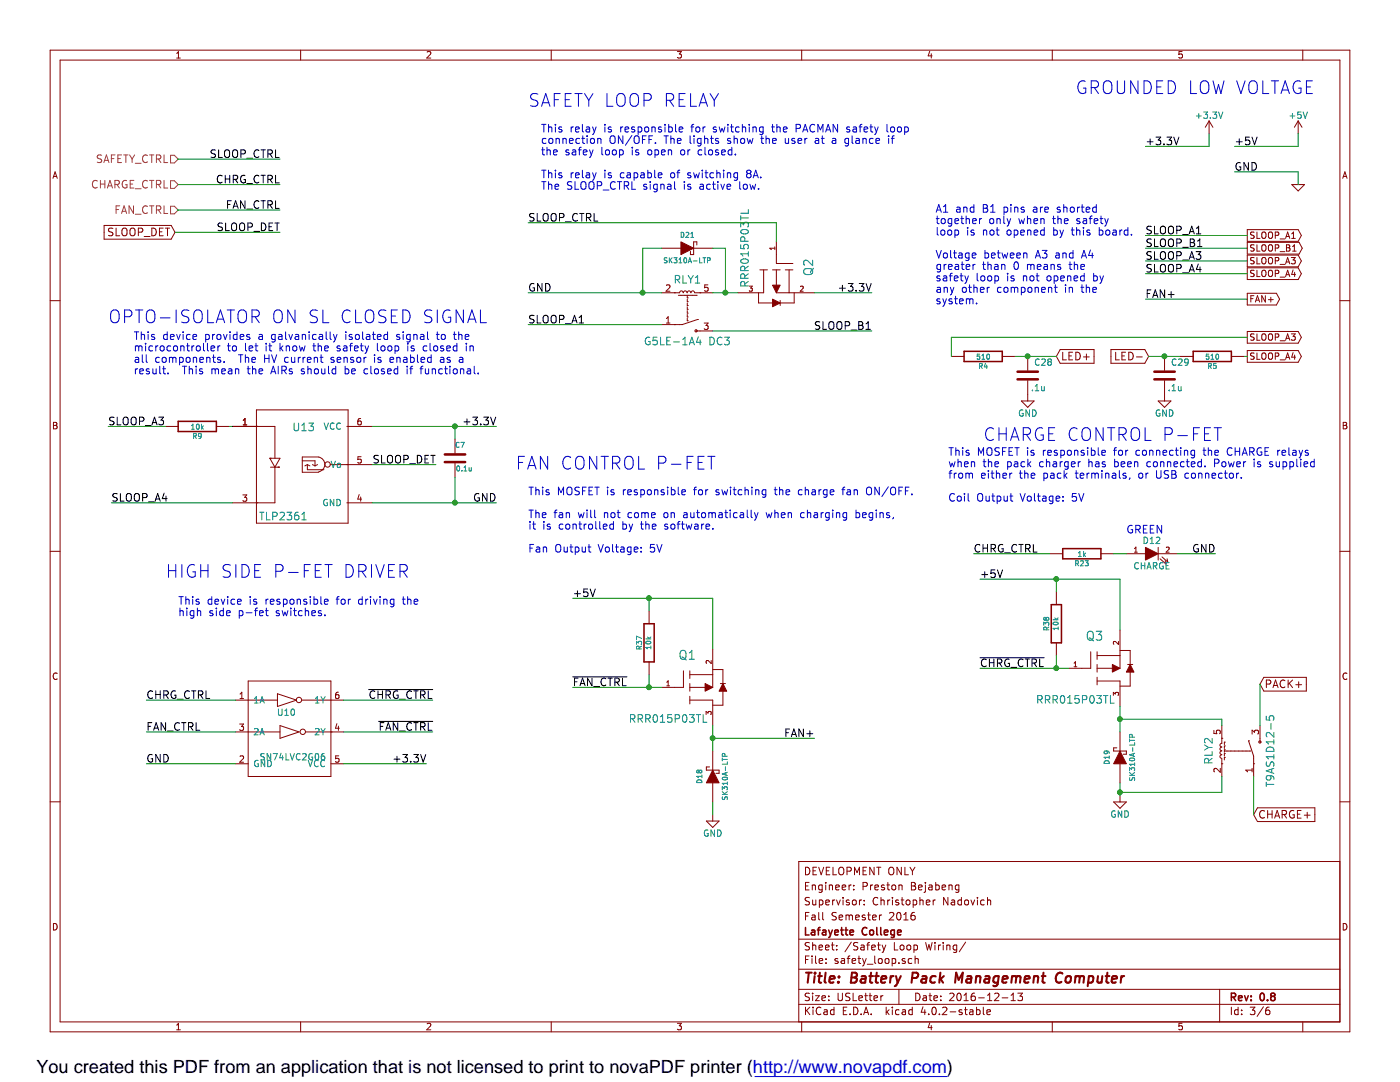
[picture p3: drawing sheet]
EESchema Schematic File Version 2
LIBS:pacman-main-rescue
LIBS:power
LIBS:device
LIBS:transistors
LIBS:conn
LIBS:linear
LIBS:regul
LIBS:74xx
LIBS:cmos4000
LIBS:adc-dac
LIBS:memory
LIBS:xilinx
LIBS:microcontrollers
LIBS:dsp
LIBS:microchip
LIBS:analog_switches
LIBS:motorola
LIBS:texas
LIBS:intel
LIBS:audio
LIBS:interface
LIBS:digital-audio
LIBS:philips
LIBS:display
LIBS:cypress
LIBS:siliconi
LIBS:opto
LIBS:atmel
LIBS:contrib
LIBS:valves
LIBS:pacman-main-cache
LIBS:tca9617b
EELAYER 25 0
EELAYER END
$Descr USLetter 11000 8500
encoding utf-8
Sheet 3 6
Title "Battery Pack Management Computer"
Date "2016-12-13"
Rev "0.8"
Comp "Lafayette College"
Comment1 "Fall Semester 2016"
Comment2 "Supervisor: Christopher Nadovich"
Comment3 "Engineer: Preston Bejabeng"
Comment4 "DEVELOPMENT ONLY"
$EndDescr
Text Label 7700 5250 0    60   ~ 0
~CHRG_CTRL
$Comp
L LED-RESCUE-pacman-main D12
U 1 1
P 9050 4350
F 0 "D12" H 9050 4450 50  0000 C CNN
F 1 "CHARGE" H 9050 4250 50  0000 C CNN
F 2 "LEDs:LED_0603" H 9050 4350 60  0001 C CNN
F 3 "" H 9050 4350 60  0000 C CNN
F 4 "0603 LED (GREEN)" H 9050 4350 60  0001 C CNN "Description"
	1    9050 4350
	1    0    0    -1  
$EndComp
$Comp
L R-RESCUE-pacman-main R23
U 1 1
P 8500 4350
F 0 "R23" V 8580 4350 40  0000 C CNN
F 1 "1k" V 8507 4351 40  0000 C CNN
F 2 "Resistors_SMD:R_0603_HandSoldering" V 8430 4350 30  0001 C CNN
F 3 "" H 8500 4350 30  0000 C CNN
	1    8500 4350
	0    1    1    0   
$EndComp
Text Label 7650 4350 0    60   ~ 0
CHRG_CTRL
Text Notes 7725 3475 0    100  ~ 0
CHARGE CONTROL P-FET
Text HLabel 1400 1250 0    60   Input ~ 0
SAFETY_CTRL
Text Label 2200 1250 2    60   ~ 0
SLOOP_CTRL
Text HLabel 1400 1450 0    60   Input ~ 0
CHARGE_CTRL
Text Label 2200 1450 2    60   ~ 0
CHRG_CTRL
Text Label 4150 1750 0    60   ~ 0
SLOOP_CTRL
Text Label 6850 2600 2    60   ~ 0
SLOOP_B1
Text Notes 4150 850  0    100  ~ 0
SAFETY LOOP RELAY
Text Label 9000 1850 0    60   ~ 0
SLOOP_A1
Text Notes 4250 1500 0    60   ~ 0
This relay is responsible for switching the PACMAN safety loop\nconnection ON/OFF. The lights show the user at a glance if\nthe safey loop is open or closed.\n\nThis relay is capable of switching 8A.  \nThe SLOOP_CTRL signal is active low.
Text Label 9550 4350 2    60   ~ 0
GND
Text Notes 7450 3950 0    60   ~ 0
This MOSFET is responsible for connecting the CHARGE relays\nwhen the pack charger has been connected. Power is supplied\nfrom either the pack terminals, or USB connector.\n\nCoil Output Voltage: 5V
Text Label 4500 5400 0    60   ~ 0
~FAN_CTRL
Text Notes 4050 3700 0    100  ~ 0
FAN CONTROL P-FET
$Comp
L GND #PWR032
U 1 1
P 5600 6400
F 0 "#PWR032" H 5600 6150 50  0001 C CNN
F 1 "GND" H 5600 6250 50  0000 C CNN
F 2 "" H 5600 6400 60  0000 C CNN
F 3 "" H 5600 6400 60  0000 C CNN
	1    5600 6400
	1    0    0    -1  
$EndComp
Text Notes 4150 4350 0    60   ~ 0
This MOSFET is responsible for switching the charge fan ON/OFF.\n\nThe fan will not come on automatically when charging begins,\nit is controlled by the software.\n\nFan Output Voltage: 5V
Text Label 9000 1950 0    60   ~ 0
SLOOP_B1
Text HLabel 1400 1650 0    60   Input ~ 0
FAN_CTRL
Text Label 2200 1650 2    60   ~ 0
FAN_CTRL
Text Label 9700 1350 0    60   ~ 0
GND
$Comp
L GND-RESCUE-pacman-main #PWR033
U 1 1
P 10200 1450
F 0 "#PWR033" H 10200 1450 30  0001 C CNN
F 1 "GND" H 10200 1380 30  0001 C CNN
F 2 "" H 10200 1450 60  0000 C CNN
F 3 "" H 10200 1450 60  0000 C CNN
	1    10200 1450
	1    0    0    -1  
$EndComp
$Comp
L +3.3V #PWR034
U 1 1
P 9500 1050
F 0 "#PWR034" H 9500 900 50  0001 C CNN
F 1 "+3.3V" H 9500 1190 50  0000 C CNN
F 2 "" H 9500 1050 60  0000 C CNN
F 3 "" H 9500 1050 60  0000 C CNN
	1    9500 1050
	1    0    0    -1  
$EndComp
$Comp
L +5V #PWR035
U 1 1
P 10200 1050
F 0 "#PWR035" H 10200 900 50  0001 C CNN
F 1 "+5V" H 10200 1190 50  0000 C CNN
F 2 "" H 10200 1050 60  0000 C CNN
F 3 "" H 10200 1050 60  0000 C CNN
	1    10200 1050
	1    0    0    -1  
$EndComp
Text Label 9000 1150 0    60   ~ 0
+3.3V
Text Label 9700 1150 0    60   ~ 0
+5V
Text Notes 8450 750  0    100  ~ 0
GROUNDED LOW VOLTAGE
Text GLabel 9800 1850 2    50   Output ~ 0
SLOOP_A1
Text GLabel 9800 1950 2    50   Output ~ 0
SLOOP_B1
Text GLabel 9800 2350 2    50   Output ~ 0
FAN+
Text Label 9000 2350 0    60   ~ 0
FAN+
$Comp
L DIODESCH D18
U 1 1
P 5600 6100
F 0 "D18" H 5600 6200 40  0000 C CNN
F 1 "SK310A-LTP" H 5600 6000 40  0000 C CNN
F 2 "custom_footprints:do214ac" H 5600 6100 60  0001 C CNN
F 3 "" H 5600 6100 60  0000 C CNN
F 4 "Digikey" H 5600 6100 60  0001 C CNN "Supplier"
F 5 "SK310A-LTPMSCT-ND" H 5600 6100 60  0001 C CNN "Supplier P/N"
F 6 "http://www.digikey.com/product-detail/en/SK310A-LTP/SK310A-LTPMSCT-ND/2642066" H 5600 6100 60  0001 C CNN "Supplier URL"
F 7 "Micro Commercial Components (MMC)" H 5600 6100 60  0001 C CNN "Manufacturer"
F 8 "SK310A-LTP" H 5600 6100 60  0001 C CNN "Manufacturer P/N"
F 9 "http://www.mccsemi.com/up_pdf/SK32A-LT~SK310A-LT%28DO-214AC%29.PDF" H 5600 6100 60  0001 C CNN "Datasheet URL"
F 10 "Schottky Diodes & Rectifiers DIODE SCHOTTKY 100V 3A DO214AC " H 5600 6100 60  0001 C CNN "Description"
F 11 "0.57" H 5600 6100 60  0001 C CNN "Unit Cost"
	1    5600 6100
	0    -1   -1   0   
$EndComp
$Comp
L SI2323DDS Q1
U 1 1
P 5400 5400
F 0 "Q1" H 5400 5650 70  0000 C CNN
F 1 "RRR015P03TL" H 5250 5150 60  0000 C CNN
F 2 "custom_footprints:sot346" H 5450 5400 60  0001 C CNN
F 3 "" H 5450 5400 60  0000 C CNN
F 4 "Digikey" H 5400 5400 60  0001 C CNN "Supplier"
F 5 "RRR015P03TLCT-ND" H 5400 5400 60  0001 C CNN "Supplier P/N"
F 6 "http://www.digikey.com/product-detail/en/RRR015P03TL/RRR015P03TLCT-ND/3769397" H 5400 5400 60  0001 C CNN "Supplier URL"
F 7 "Rohm Semiconductor" H 5400 5400 60  0001 C CNN "Manufacturer"
F 8 "RRR015P03TL" H 5400 5400 60  0001 C CNN "Manufacturer P/N"
F 9 "http://rohmfs.rohm.com/en/products/databook/datasheet/discrete/transistor/mosfet/rrr015p03tl-e.pdf" H 5400 5400 60  0001 C CNN "Datasheet URL"
F 10 "MOSFET P-CH 30V 1.5A TSMT3" H 5400 5400 60  0001 C CNN "Description"
F 11 "0.43" H 5400 5400 60  0001 C CNN "Unit Cost"
	1    5400 5400
	1    0    0    -1  
$EndComp
Text Label 7700 4550 0    60   ~ 0
+5V
Text Label 6400 5800 2    60   ~ 0
FAN+
$Comp
L GND #PWR036
U 1 1
P 8800 6250
F 0 "#PWR036" H 8800 6000 50  0001 C CNN
F 1 "GND" H 8800 6100 50  0000 C CNN
F 2 "" H 8800 6250 60  0000 C CNN
F 3 "" H 8800 6250 60  0000 C CNN
	1    8800 6250
	1    0    0    -1  
$EndComp
$Comp
L DIODESCH D19
U 1 1
P 8800 5950
F 0 "D19" H 8800 6050 40  0000 C CNN
F 1 "SK310A-LTP" H 8800 5850 40  0000 C CNN
F 2 "custom_footprints:do214ac" H 8800 5950 60  0001 C CNN
F 3 "" H 8800 5950 60  0000 C CNN
F 4 "Digikey" H 8800 5950 60  0001 C CNN "Supplier"
F 5 "SK310A-LTPMSCT-ND" H 8800 5950 60  0001 C CNN "Supplier P/N"
F 6 "http://www.digikey.com/product-detail/en/SK310A-LTP/SK310A-LTPMSCT-ND/2642066" H 8800 5950 60  0001 C CNN "Supplier URL"
F 7 "Micro Commercial Components (MMC)" H 8800 5950 60  0001 C CNN "Manufacturer"
F 8 "SK310A-LTP" H 8800 5950 60  0001 C CNN "Manufacturer P/N"
F 9 "http://www.mccsemi.com/up_pdf/SK32A-LT~SK310A-LT%28DO-214AC%29.PDF" H 8800 5950 60  0001 C CNN "Datasheet URL"
F 10 "Schottky Diodes & Rectifiers DIODE SCHOTTKY 100V 3A DO214AC " H 8800 5950 60  0001 C CNN "Description"
F 11 "0.57" H 8800 5950 60  0001 C CNN "Unit Cost"
	1    8800 5950
	0    -1   -1   0   
$EndComp
Text Label 4500 4700 0    60   ~ 0
+5V
$Comp
L R-RESCUE-pacman-main R37
U 1 1
P 5100 5050
F 0 "R37" V 5180 5050 40  0000 C CNN
F 1 "10k" V 5107 5051 40  0000 C CNN
F 2 "Resistors_SMD:R_0603_HandSoldering" V 5030 5050 30  0001 C CNN
F 3 "" H 5100 5050 30  0000 C CNN
	1    5100 5050
	-1   0    0    1   
$EndComp
$Comp
L R-RESCUE-pacman-main R38
U 1 1
P 8300 4900
F 0 "R38" V 8380 4900 40  0000 C CNN
F 1 "10k" V 8307 4901 40  0000 C CNN
F 2 "Resistors_SMD:R_0603_HandSoldering" V 8230 4900 30  0001 C CNN
F 3 "" H 8300 4900 30  0000 C CNN
	1    8300 4900
	-1   0    0    1   
$EndComp
Text Notes 8850 4200 0    60   ~ 0
GREEN
$Comp
L RELAY_HJR-3FF_H RLY1
U 1 1
P 5400 2450
F 0 "RLY1" H 5400 2700 60  0000 C CNN
F 1 "G5LE-1A4 DC3" H 5400 2215 60  0000 C CNN
F 2 "custom_footprints:relay_G5LE_1A4" H 5400 2450 60  0001 C CNN
F 3 "" H 5400 2450 60  0001 C CNN
F 4 "Digikey" H 5400 2450 60  0001 C CNN "Supplier"
F 5 "Z3697-ND" H 5400 2450 60  0001 C CNN "Supplier P/N"
F 6 "http://www.digikey.com/product-detail/en/G5LE-1A4%20DC3/Z3697-ND/1815639" H 5400 2450 60  0001 C CNN "Supplier URL"
F 7 "Omron" H 5400 2450 60  0001 C CNN "Manufacturer"
F 8 "G5LE-1A4 DC3" H 5400 2450 60  0001 C CNN "Manufacturer P/N"
F 9 "https://www.components.omron.com/components/web/PDFLIB.nsf/0/0293ACA6B03161CD86257538007424DB/$file/G5LE_0813.pdf" H 5400 2450 60  0001 C CNN "Datasheet URL"
F 10 "RELAY GEN PURPOSE SPST 10A 3V" H 5400 2450 60  0001 C CNN "Description"
F 11 "1.43" H 5400 2450 60  0001 C CNN "Unit Cost"
	1    5400 2450
	1    0    0    -1  
$EndComp
Text Label 4150 2300 0    60   ~ 0
GND
Text Label 4150 2550 0    60   ~ 0
SLOOP_A1
Text Label 6850 2300 2    60   ~ 0
+3.3V
$Comp
L DIODESCH D21
U 1 1
P 5400 1950
F 0 "D21" H 5400 2050 40  0000 C CNN
F 1 "SK310A-LTP" H 5400 1850 40  0000 C CNN
F 2 "custom_footprints:do214ac" H 5400 1950 60  0001 C CNN
F 3 "" H 5400 1950 60  0000 C CNN
F 4 "Digikey" H 5400 1950 60  0001 C CNN "Supplier"
F 5 "SK310A-LTPMSCT-ND" H 5400 1950 60  0001 C CNN "Supplier P/N"
F 6 "http://www.digikey.com/product-detail/en/SK310A-LTP/SK310A-LTPMSCT-ND/2642066" H 5400 1950 60  0001 C CNN "Supplier URL"
F 7 "Micro Commercial Components (MMC)" H 5400 1950 60  0001 C CNN "Manufacturer"
F 8 "SK310A-LTP" H 5400 1950 60  0001 C CNN "Manufacturer P/N"
F 9 "http://www.mccsemi.com/up_pdf/SK32A-LT~SK310A-LT%28DO-214AC%29.PDF" H 5400 1950 60  0001 C CNN "Datasheet URL"
F 10 "Schottky Diodes & Rectifiers DIODE SCHOTTKY 100V 3A DO214AC " H 5400 1950 60  0001 C CNN "Description"
F 11 "0.57" H 5400 1950 60  0001 C CNN "Unit Cost"
	1    5400 1950
	1    0    0    -1  
$EndComp
Text Notes 1400 4850 0    60   ~ 0
This device is responsible for driving the\nhigh side p-fet switches.
Text Notes 1300 4550 0    100  ~ 0
HIGH SIDE P-FET DRIVER
Text Label 3400 5500 2    60   ~ 0
~CHRG_CTRL
Text Label 3400 5750 2    60   ~ 0
~FAN_CTRL
Text Label 1150 5500 0    60   ~ 0
CHRG_CTRL
Text Label 1150 5750 0    60   ~ 0
FAN_CTRL
Text Label 1150 6000 0    60   ~ 0
GND
Text Label 3350 6000 2    60   ~ 0
+3.3V
$Comp
L SI2323DDS Q3
U 1 1
P 8600 5250
F 0 "Q3" H 8600 5500 70  0000 C CNN
F 1 "RRR015P03TL" H 8450 5000 60  0000 C CNN
F 2 "custom_footprints:sot346" H 8650 5250 60  0001 C CNN
F 3 "" H 8650 5250 60  0000 C CNN
F 4 "Digikey" H 8600 5250 60  0001 C CNN "Supplier"
F 5 "RRR015P03TLCT-ND" H 8600 5250 60  0001 C CNN "Supplier P/N"
F 6 "http://www.digikey.com/product-detail/en/RRR015P03TL/RRR015P03TLCT-ND/3769397" H 8600 5250 60  0001 C CNN "Supplier URL"
F 7 "Rohm Semiconductor" H 8600 5250 60  0001 C CNN "Manufacturer"
F 8 "RRR015P03TL" H 8600 5250 60  0001 C CNN "Manufacturer P/N"
F 9 "http://rohmfs.rohm.com/en/products/databook/datasheet/discrete/transistor/mosfet/rrr015p03tl-e.pdf" H 8600 5250 60  0001 C CNN "Datasheet URL"
F 10 "MOSFET P-CH 30V 1.5A TSMT3" H 8600 5250 60  0001 C CNN "Description"
F 11 "0.43" H 8600 5250 60  0001 C CNN "Unit Cost"
	1    8600 5250
	1    0    0    -1  
$EndComp
$Comp
L SI2323DDS Q2
U 1 1
P 6100 2100
F 0 "Q2" H 6100 2350 70  0000 C CNN
F 1 "RRR015P03TL" H 5950 1850 60  0000 C CNN
F 2 "custom_footprints:sot346" H 6150 2100 60  0001 C CNN
F 3 "" H 6150 2100 60  0000 C CNN
F 4 "Digikey" H 6100 2100 60  0001 C CNN "Supplier"
F 5 "RRR015P03TLCT-ND" H 6100 2100 60  0001 C CNN "Supplier P/N"
F 6 "http://www.digikey.com/product-detail/en/RRR015P03TL/RRR015P03TLCT-ND/3769397" H 6100 2100 60  0001 C CNN "Supplier URL"
F 7 "Rohm Semiconductor" H 6100 2100 60  0001 C CNN "Manufacturer"
F 8 "RRR015P03TL" H 6100 2100 60  0001 C CNN "Manufacturer P/N"
F 9 "http://rohmfs.rohm.com/en/products/databook/datasheet/discrete/transistor/mosfet/rrr015p03tl-e.pdf" H 6100 2100 60  0001 C CNN "Datasheet URL"
F 10 "MOSFET P-CH 30V 1.5A TSMT3" H 6100 2100 60  0001 C CNN "Description"
F 11 "0.43" H 6100 2100 60  0001 C CNN "Unit Cost"
	1    6100 2100
	0    1    1    0   
$EndComp
$Comp
L 74LVC U10
U 1 1
P 2300 5750
F 0 "U10" H 2250 5900 50  0000 C CNN
F 1 "SN74LVC2G06" H 2300 5550 50  0000 C CNN
F 2 "custom_footprints:DCK" H 2300 5550 50  0001 C CNN
F 3 "" H 2300 5550 50  0000 C CNN
F 4 "Digikey" H 2300 5750 60  0001 C CNN "Supplier"
F 5 "296-13493-1-ND" H 2300 5750 60  0001 C CNN "Supplier P/N"
F 6 "http://www.digikey.com/product-detail/en/texas-instruments/SN74LVC2G06DCKR/296-13493-1-ND/486425" H 2300 5750 60  0001 C CNN "Supplier URL"
F 7 "Texas Instruments" H 2300 5750 60  0001 C CNN "Manufacturer"
F 8 "SN74LVC2G06DCKR" H 2300 5750 60  0001 C CNN "Manufacturer P/N"
F 9 "http://www.ti.com/lit/ds/symlink/sn74lvc2g06.pdf" H 2300 5750 60  0001 C CNN "Datasheet URL"
F 10 "IC INVERTER DUAL 1INPUT SC706" H 2300 5750 60  0001 C CNN "Description"
F 11 "0.54" H 2300 5750 60  0001 C CNN "Unit Cost"
	1    2300 5750
	1    0    0    -1  
$EndComp
Text GLabel 9800 2650 2    50   Output ~ 0
SLOOP_A3
Text GLabel 9800 2800 2    50   Output ~ 0
SLOOP_A4
$Comp
L R-RESCUE-pacman-main R4
U 1 1
P 7725 2800
F 0 "R4" V 7805 2800 40  0000 C CNN
F 1 "510" V 7732 2801 40  0000 C CNN
F 2 "Resistors_SMD:R_0805_HandSoldering" V 7655 2800 30  0001 C CNN
F 3 "" H 7725 2800 30  0000 C CNN
F 4 "DigiKey" V 7725 2800 60  0001 C CNN "Supplier"
F 5 "RHM510KCT-ND" V 7725 2800 60  0001 C CNN "Supplier P/N"
F 6 "http://www.digikey.com/product-detail/en/rohm-semiconductor/ESR10EZPJ511/RHM510KCT-ND/1763033" V 7725 2800 60  0001 C CNN "Supplier URL"
F 7 "Rohm Semiconductor" V 7725 2800 60  0001 C CNN "Manufacturer"
F 8 "ESR10EZPJ511" V 7725 2800 60  0001 C CNN "Manufacturer P/N"
F 9 "http://rohmfs.rohm.com/en/products/databook/datasheet/passive/resistor/chip_resistor/esr.pdf" V 7725 2800 60  0001 C CNN "Datasheet URL"
F 10 "RES SMD 510 OHM 5% 0.4W 0805" V 7725 2800 60  0001 C CNN "Description"
F 11 "0.10" V 7725 2800 60  0001 C CNN "Unit Cost"
	1    7725 2800
	0    1    1    0   
$EndComp
Text GLabel 8300 2800 2    60   Input ~ 0
LED+
Text GLabel 9025 2800 0    60   Input ~ 0
LED-
Text Label 9000 2050 0    60   ~ 0
SLOOP_A3
Text GLabel 9800 2050 2    50   Output ~ 0
SLOOP_A3
Text Label 9000 2150 0    60   ~ 0
SLOOP_A4
Text GLabel 9800 2150 2    50   Output ~ 0
SLOOP_A4
Text Notes 7350 2400 0    60   ~ 0
A1 and B1 pins are shorted\ntogether only when the safety\nloop is not opened by this board.\n\nVoltage between A3 and A4\ngreater than 0 means the \nsafety loop is not opened by \nany other component in the\nsystem.
Text Notes 850  2550 0    100  ~ 0
OPTO-ISOLATOR ON SL CLOSED SIGNAL
Text Notes 1050 2950 0    60   ~ 0
This device provides a galvanically isolated signal to the\nmicrocontroller to let it know the safety loop is closed in \nall components.  The HV current sensor is enabled as a\nresult.  This mean the AIRs should be closed if functional.
$Comp
L TLP2361 U13
U 1 1
P 2375 3550
F 0 "U13" H 2385 3740 60  0000 C CNN
F 1 "TLP2361" H 2225 3040 60  0000 C CNN
F 2 "custom_footprints:TLP2361" H 2385 3740 60  0001 C CNN
F 3 "" H 2385 3740 60  0000 C CNN
F 4 "Digikey" H 2375 3550 60  0001 C CNN "Supplier"
F 5 "TLP2361(V4-TPLECT-ND" H 2375 3550 60  0001 C CNN "Supplier P/N"
F 6 "http://www.digikey.com/product-search/en?keywords=TLP2361(V4-TPLECT-ND" H 2375 3550 60  0001 C CNN "Supplier URL"
F 7 "Toshiba Semiconductor and Storage" H 2375 3550 60  0001 C CNN "Manufacturer"
F 8 "TLP2361(V4-TPL,E" H 2375 3550 60  0001 C CNN "Manufacturer P/N"
F 9 "http://www.semicon.toshiba.co.jp/info/docget.jsp?type=datasheet&lang=en&pid=TLP2361" H 2375 3550 60  0001 C CNN "Datasheet URL"
F 10 "OPTOISO 3.75KV PSH PULL SO6-5" H 2375 3550 60  0001 C CNN "Description"
F 11 "1.14" H 2375 3550 60  0001 C CNN "Unit Cost"
	1    2375 3550
	1    0    0    -1  
$EndComp
Text Label 850  3350 0    60   ~ 0
SLOOP_A3
Text Label 875  3950 0    60   ~ 0
SLOOP_A4
Text Label 3900 3350 2    60   ~ 0
+3.3V
Text Label 3900 3950 2    60   ~ 0
GND
Text Label 2200 1825 2    60   ~ 0
SLOOP_DET
Text Label 3425 3650 2    60   ~ 0
SLOOP_DET
$Comp
L C-RESCUE-pacman-main C7
U 1 1
P 3575 3600
F 0 "C7" H 3575 3700 40  0000 L CNN
F 1 "0.1u" H 3581 3515 40  0000 L CNN
F 2 "Capacitors_SMD:C_0603_HandSoldering" H 3613 3450 30  0001 C CNN
F 3 "" H 3575 3600 60  0000 C CNN
	1    3575 3600
	1    0    0    -1  
$EndComp
$Comp
L R-RESCUE-pacman-main R9
U 1 1
P 1550 3350
F 0 "R9" V 1630 3350 40  0000 C CNN
F 1 "10k" V 1557 3351 40  0000 C CNN
F 2 "Resistors_SMD:R_0603_HandSoldering" V 1480 3350 30  0001 C CNN
F 3 "" H 1550 3350 30  0000 C CNN
	1    1550 3350
	0    1    1    0   
$EndComp
Text GLabel 1375 1825 0    60   Input ~ 0
SLOOP_DET
$Comp
L RELAY_HJR-3FF_H RLY2
U 1 1
P 9750 5900
F 0 "RLY2" H 9750 6150 60  0000 C CNN
F 1 "T9AS1D12-5" H 9750 5665 60  0000 C CNN
F 2 "custom_footprints:RLY_T9AS1D12-5" H 9750 5900 60  0001 C CNN
F 3 "" H 9750 5900 60  0001 C CNN
F 4 "Digikey" H 9750 5900 60  0001 C CNN "Supplier"
F 5 "PB1014-ND" H 9750 5900 60  0001 C CNN "Supplier P/N"
F 6 "http://www.digikey.com/product-search/en?keywords=PB1014-ND" H 9750 5900 60  0001 C CNN "Supplier URL"
F 7 "TE Connectivity Potter & Brumfield Relays" H 9750 5900 60  0001 C CNN "Manufacturer"
F 8 "T9AS1D12-5" H 9750 5900 60  0001 C CNN "Manufacturer P/N"
F 9 "http://www.te.com/commerce/DocumentDelivery/DDEController?Action=srchrtrv&DocNm=1308242_T9A&DocType=DS&DocLang=English" H 9750 5900 60  0001 C CNN "Datasheet URL"
F 10 "RELAY GEN PURPOSE SPST 30A 5V" H 9750 5900 60  0001 C CNN "Description"
F 11 "4.22" H 9750 5900 60  0001 C CNN "Unit Cost"
	1    9750 5900
	0    -1   -1   0   
$EndComp
Wire Wire Line
	4500 4700 5600 4700
Wire Wire Line
	5600 4700 5600 5100
Wire Wire Line
	5100 4800 5100 4700
Connection ~ 5100 4700
Wire Wire Line
	4500 5400 5200 5400
Wire Wire Line
	5100 5300 5100 5400
Connection ~ 5100 5400
Wire Wire Line
	5600 5700 5600 5900
Wire Wire Line
	5600 6300 5600 6400
Wire Wire Line
	7650 4350 8250 4350
Wire Wire Line
	8750 4350 8850 4350
Wire Wire Line
	9250 4350 9550 4350
Wire Wire Line
	7700 4550 8800 4550
Wire Wire Line
	8800 4550 8800 4950
Wire Wire Line
	8300 4650 8300 4550
Connection ~ 8300 4550
Wire Wire Line
	7700 5250 8400 5250
Wire Wire Line
	8300 5150 8300 5250
Connection ~ 8300 5250
Wire Wire Line
	8800 5550 8800 5750
Wire Wire Line
	8800 6150 8800 6250
Wire Wire Line
	9600 5650 8800 5650
Connection ~ 8800 5650
Wire Wire Line
	6400 5800 5600 5800
Connection ~ 5600 5800
Wire Wire Line
	4150 2300 5200 2300
Wire Wire Line
	6850 2600 5600 2600
Wire Wire Line
	5200 2550 4150 2550
Wire Wire Line
	9000 1150 9500 1150
Wire Wire Line
	9500 1150 9500 1050
Wire Wire Line
	9700 1150 10200 1150
Wire Wire Line
	10200 1150 10200 1050
Wire Wire Line
	9700 1350 10200 1350
Wire Wire Line
	10200 1350 10200 1450
Wire Wire Line
	1400 1250 2200 1250
Wire Wire Line
	1400 1450 2200 1450
Wire Wire Line
	1400 1650 2200 1650
Wire Wire Line
	9000 1850 9800 1850
Wire Wire Line
	9000 1950 9800 1950
Wire Wire Line
	9800 2350 9000 2350
Wire Wire Line
	1150 5500 1850 5500
Wire Wire Line
	1150 5750 1850 5750
Wire Wire Line
	2700 5500 3400 5500
Wire Wire Line
	2700 5750 3400 5750
Wire Wire Line
	2700 6000 3350 6000
Wire Wire Line
	6400 2300 6850 2300
Wire Wire Line
	6100 1900 6100 1750
Wire Wire Line
	5600 2300 5800 2300
Wire Wire Line
	5600 1950 5700 1950
Wire Wire Line
	5700 1950 5700 2300
Connection ~ 5700 2300
Wire Wire Line
	5200 1950 5050 1950
Wire Wire Line
	5050 1950 5050 2300
Connection ~ 5050 2300
Wire Wire Line
	6100 1750 4150 1750
Wire Wire Line
	1850 6000 1150 6000
Wire Wire Line
	7475 2650 9800 2650
Wire Wire Line
	9000 2050 9800 2050
Wire Wire Line
	9000 2150 9800 2150
Wire Wire Line
	850  3350 1300 3350
Wire Wire Line
	875  3950 1825 3950
Wire Wire Line
	2925 3350 3900 3350
Wire Wire Line
	2925 3950 3900 3950
Wire Wire Line
	1375 1825 2200 1825
Wire Wire Line
	3575 3450 3575 3350
Connection ~ 3575 3350
Wire Wire Line
	3575 3750 3575 3950
Connection ~ 3575 3950
Wire Wire Line
	1825 3350 1800 3350
Wire Wire Line
	2925 3650 3425 3650
Wire Wire Line
	9600 5700 9600 5650
Wire Wire Line
	9600 6100 9600 6225
Wire Wire Line
	9600 6225 8800 6225
Connection ~ 8800 6225
Text GLabel 9850 6400 2    60   Input ~ 0
CHARGE+
Text GLabel 9900 5375 2    60   Input ~ 0
PACK+
Wire Wire Line
	9900 5700 9900 5375
Wire Wire Line
	9850 6100 9850 6400
$Comp
L C C28
U 1 1
P 8075 2950
F 0 "C28" H 8125 3050 50  0000 L CNN
F 1 ".1u" H 8100 2850 50  0000 L CNN
F 2 "Capacitors_SMD:C_0603_HandSoldering" H 8113 2800 50  0001 C CNN
F 3 "" H 8075 2950 50  0000 C CNN
F 4 "DigiKey" H 8075 2950 60  0001 C CNN "Supplier"
F 5 "399-7845-1-ND" H 8075 2950 60  0001 C CNN "Supplier P/N"
F 6 "http://www.digikey.com/product-detail/en/kemet/C0603C104M5RACTU/399-7845-1-ND/3471568" H 8075 2950 60  0001 C CNN "Supplier URL"
F 7 "Kemet" H 8075 2950 60  0001 C CNN "Manufacturer"
F 8 "C0603C104M5RACTU" H 8075 2950 60  0001 C CNN "Manufacturer P/N"
F 9 "http://www.kemet.com/docfinder?Partnumber=C0603C104M5RACTU" H 8075 2950 60  0001 C CNN "Datasheet URL"
F 10 "0.10µF 50V Ceramic Capacitor X7R 0603 (1608 Metric) 0.063\" L x 0.031\" W (1.60mm x 0.80mm)" H 8075 2950 60  0001 C CNN "Description"
F 11 "0.10" H 8075 2950 60  0001 C CNN "Unit Cost"
	1    8075 2950
	1    0    0    -1  
$EndComp
$Comp
L GND #PWR037
U 1 1
P 8075 3100
F 0 "#PWR037" H 8075 2850 50  0001 C CNN
F 1 "GND" H 8075 2950 50  0000 C CNN
F 2 "" H 8075 3100 50  0000 C CNN
F 3 "" H 8075 3100 50  0000 C CNN
	1    8075 3100
	1    0    0    -1  
$EndComp
$Comp
L GND #PWR038
U 1 1
P 9150 3100
F 0 "#PWR038" H 9150 2850 50  0001 C CNN
F 1 "GND" H 9150 2950 50  0000 C CNN
F 2 "" H 9150 3100 50  0000 C CNN
F 3 "" H 9150 3100 50  0000 C CNN
	1    9150 3100
	1    0    0    -1  
$EndComp
Wire Wire Line
	7475 2650 7475 2800
Wire Wire Line
	7975 2800 8300 2800
Wire Wire Line
	9025 2800 9275 2800
Wire Wire Line
	9775 2800 9800 2800
Connection ~ 8075 2800
$Comp
L R-RESCUE-pacman-main R5
U 1 1
P 9525 2800
F 0 "R5" V 9605 2800 40  0000 C CNN
F 1 "510" V 9532 2801 40  0000 C CNN
F 2 "Resistors_SMD:R_0805_HandSoldering" V 9455 2800 30  0001 C CNN
F 3 "" H 9525 2800 30  0000 C CNN
F 4 "DigiKey" V 9525 2800 60  0001 C CNN "Supplier"
F 5 "RHM510KCT-ND" V 9525 2800 60  0001 C CNN "Supplier P/N"
F 6 "http://www.digikey.com/product-detail/en/rohm-semiconductor/ESR10EZPJ511/RHM510KCT-ND/1763033" V 9525 2800 60  0001 C CNN "Supplier URL"
F 7 "Rohm Semiconductor" V 9525 2800 60  0001 C CNN "Manufacturer"
F 8 "ESR10EZPJ511" V 9525 2800 60  0001 C CNN "Manufacturer P/N"
F 9 "http://rohmfs.rohm.com/en/products/databook/datasheet/passive/resistor/chip_resistor/esr.pdf" V 9525 2800 60  0001 C CNN "Datasheet URL"
F 10 "RES SMD 510 OHM 5% 0.4W 0805" V 9525 2800 60  0001 C CNN "Description"
F 11 "0.10" V 9525 2800 60  0001 C CNN "Unit Cost"
	1    9525 2800
	0    1    1    0   
$EndComp
$Comp
L C C29
U 1 1
P 9150 2950
F 0 "C29" H 9200 3050 50  0000 L CNN
F 1 ".1u" H 9175 2850 50  0000 L CNN
F 2 "Capacitors_SMD:C_0603_HandSoldering" H 9188 2800 50  0001 C CNN
F 3 "" H 9150 2950 50  0000 C CNN
F 4 "DigiKey" H 9150 2950 60  0001 C CNN "Supplier"
F 5 "399-7845-1-ND" H 9150 2950 60  0001 C CNN "Supplier P/N"
F 6 "http://www.digikey.com/product-detail/en/kemet/C0603C104M5RACTU/399-7845-1-ND/3471568" H 9150 2950 60  0001 C CNN "Supplier URL"
F 7 "Kemet" H 9150 2950 60  0001 C CNN "Manufacturer"
F 8 "C0603C104M5RACTU" H 9150 2950 60  0001 C CNN "Manufacturer P/N"
F 9 "http://www.kemet.com/docfinder?Partnumber=C0603C104M5RACTU" H 9150 2950 60  0001 C CNN "Datasheet URL"
F 10 "0.10µF 50V Ceramic Capacitor X7R 0603 (1608 Metric) 0.063\" L x 0.031\" W (1.60mm x 0.80mm)" H 9150 2950 60  0001 C CNN "Description"
F 11 "0.10" H 9150 2950 60  0001 C CNN "Unit Cost"
	1    9150 2950
	1    0    0    -1  
$EndComp
Connection ~ 9150 2800
$EndSCHEMATC
